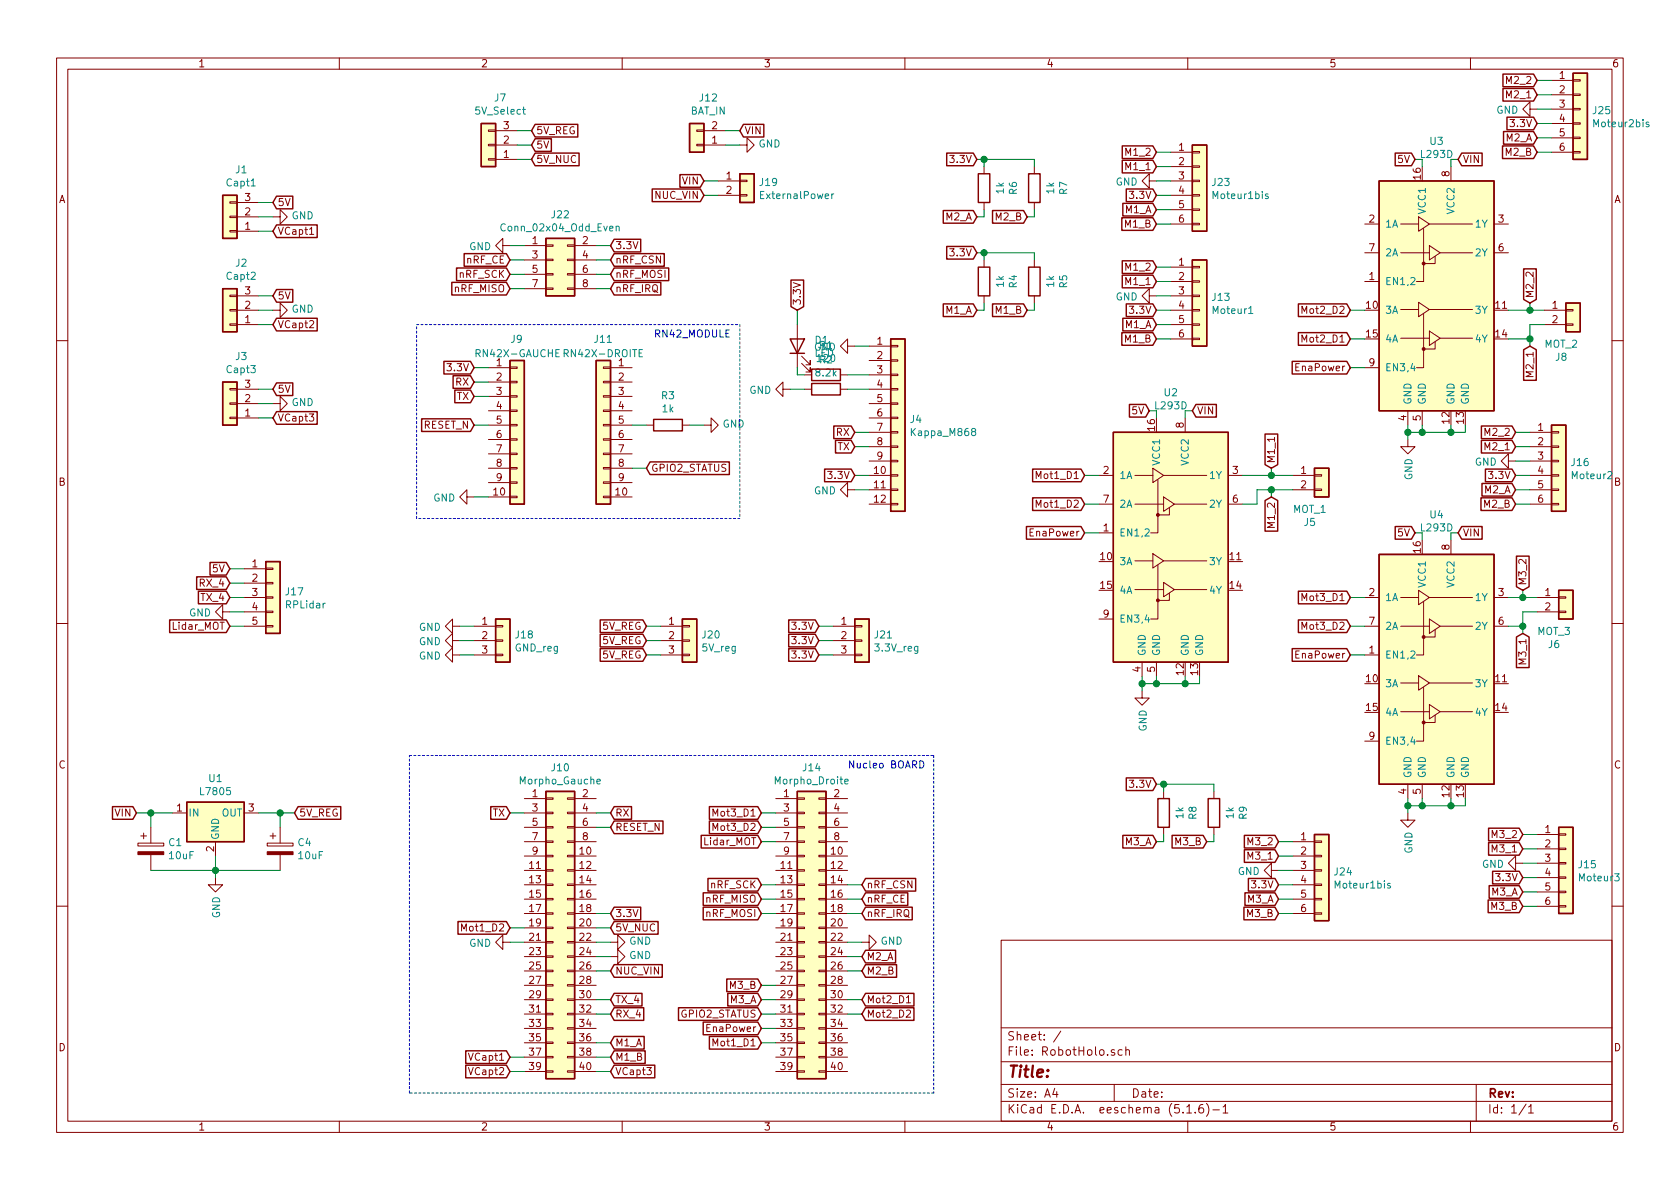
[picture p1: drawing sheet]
EESchema Schematic File Version 4
LIBS:RobotHolo-cache
EELAYER 26 0
EELAYER END
$Descr A4 11693 8268
encoding utf-8
Sheet 1 1
Title ""
Date ""
Rev ""
Comp ""
Comment1 ""
Comment2 ""
Comment3 ""
Comment4 ""
$EndDescr
$Comp
L Connector_Generic:Conn_01x03 J1
U 1 1
P 1600 1500
F 0 "J1" H 1520 1175 50  0000 C CNN
F 1 "Capt1" H 1520 1266 50  0000 C CNN
F 2 "Connector_JST:JST_XH_B03B-XH-A_1x03_P2.50mm_Vertical" H 1600 1500 50  0001 C CNN
F 3 "~" H 1600 1500 50  0001 C CNN
	1    1600 1500
	-1   0    0    1   
$EndComp
$Comp
L Connector_Generic:Conn_01x03 J2
U 1 1
P 1600 2150
F 0 "J2" H 1520 1825 50  0000 C CNN
F 1 "Capt2" H 1520 1916 50  0000 C CNN
F 2 "Connector_JST:JST_XH_B03B-XH-A_1x03_P2.50mm_Vertical" H 1600 2150 50  0001 C CNN
F 3 "~" H 1600 2150 50  0001 C CNN
	1    1600 2150
	-1   0    0    1   
$EndComp
$Comp
L Connector_Generic:Conn_01x03 J3
U 1 1
P 1600 2800
F 0 "J3" H 1520 2475 50  0000 C CNN
F 1 "Capt3" H 1520 2566 50  0000 C CNN
F 2 "Connector_JST:JST_XH_B03B-XH-A_1x03_P2.50mm_Vertical" H 1600 2800 50  0001 C CNN
F 3 "~" H 1600 2800 50  0001 C CNN
	1    1600 2800
	-1   0    0    1   
$EndComp
$Comp
L power:GND #PWR0101
U 1 1
P 1900 1500
F 0 "#PWR0101" H 1900 1250 50  0001 C CNN
F 1 "GND" V 1905 1372 50  0000 R CNN
F 2 "" H 1900 1500 50  0001 C CNN
F 3 "" H 1900 1500 50  0001 C CNN
	1    1900 1500
	0    -1   -1   0   
$EndComp
$Comp
L power:GND #PWR0102
U 1 1
P 1900 2150
F 0 "#PWR0102" H 1900 1900 50  0001 C CNN
F 1 "GND" V 1905 2022 50  0000 R CNN
F 2 "" H 1900 2150 50  0001 C CNN
F 3 "" H 1900 2150 50  0001 C CNN
	1    1900 2150
	0    -1   -1   0   
$EndComp
$Comp
L power:GND #PWR0103
U 1 1
P 1900 2800
F 0 "#PWR0103" H 1900 2550 50  0001 C CNN
F 1 "GND" V 1905 2672 50  0000 R CNN
F 2 "" H 1900 2800 50  0001 C CNN
F 3 "" H 1900 2800 50  0001 C CNN
	1    1900 2800
	0    -1   -1   0   
$EndComp
Text GLabel 1900 1400 2    50   Input ~ 0
5V
Text GLabel 1900 2050 2    50   Input ~ 0
5V
Text GLabel 1900 2700 2    50   Input ~ 0
5V
Text GLabel 1900 1600 2    50   Input ~ 0
VCapt1
Text GLabel 1900 2900 2    50   Input ~ 0
VCapt3
Text GLabel 1900 2250 2    50   Input ~ 0
VCapt2
Wire Wire Line
	1800 1400 1900 1400
Wire Wire Line
	1800 1500 1900 1500
Wire Wire Line
	1800 1600 1900 1600
Wire Wire Line
	1800 2050 1900 2050
Wire Wire Line
	1800 2150 1900 2150
Wire Wire Line
	1800 2250 1900 2250
Wire Wire Line
	1800 2700 1900 2700
Wire Wire Line
	1800 2800 1900 2800
Wire Wire Line
	1800 2900 1900 2900
Text GLabel 4250 7450 2    50   Input ~ 0
VCapt3
$Comp
L Regulator_Linear:L7805 U1
U 1 1
P 1500 5650
F 0 "U1" H 1500 5892 50  0000 C CNN
F 1 "L7805" H 1500 5801 50  0000 C CNN
F 2 "Package_TO_SOT_THT:TO-220-3_Vertical" H 1525 5500 50  0001 L CIN
F 3 "http://www.st.com/content/ccc/resource/technical/document/datasheet/41/4f/b3/b0/12/d4/47/88/CD00000444.pdf/files/CD00000444.pdf/jcr:content/translations/en.CD00000444.pdf" H 1500 5600 50  0001 C CNN
	1    1500 5650
	1    0    0    -1  
$EndComp
$Comp
L Connector_Generic:Conn_01x02 J12
U 1 1
P 4850 1000
F 0 "J12" H 4768 675 50  0000 C CNN
F 1 "BAT_IN" H 4768 766 50  0000 C CNN
F 2 "TerminalBlock_Phoenix:TerminalBlock_Phoenix_MKDS-3-2-5.08_1x02_P5.08mm_Horizontal" H 4850 1000 50  0001 C CNN
F 3 "~" H 4850 1000 50  0001 C CNN
	1    4850 1000
	-1   0    0    1   
$EndComp
Text GLabel 5150 900  2    50   Input ~ 0
VIN
$Comp
L power:GND #PWR06
U 1 1
P 5150 1000
F 0 "#PWR06" H 5150 750 50  0001 C CNN
F 1 "GND" V 5155 872 50  0000 R CNN
F 2 "" H 5150 1000 50  0001 C CNN
F 3 "" H 5150 1000 50  0001 C CNN
	1    5150 1000
	0    -1   -1   0   
$EndComp
$Comp
L power:GND #PWR09
U 1 1
P 1500 6100
F 0 "#PWR09" H 1500 5850 50  0001 C CNN
F 1 "GND" V 1505 5972 50  0000 R CNN
F 2 "" H 1500 6100 50  0001 C CNN
F 3 "" H 1500 6100 50  0001 C CNN
	1    1500 6100
	1    0    0    -1  
$EndComp
$Comp
L Device:CP C1
U 1 1
P 1050 5900
F 0 "C1" H 1168 5946 50  0000 L CNN
F 1 "10uF" H 1168 5855 50  0000 L CNN
F 2 "Capacitor_THT:CP_Radial_D10.0mm_P5.00mm" H 1088 5750 50  0001 C CNN
F 3 "~" H 1050 5900 50  0001 C CNN
	1    1050 5900
	1    0    0    -1  
$EndComp
$Comp
L Device:CP C4
U 1 1
P 1950 5900
F 0 "C4" H 2068 5946 50  0000 L CNN
F 1 "10uF" H 2068 5855 50  0000 L CNN
F 2 "Capacitor_THT:CP_Radial_D10.0mm_P5.00mm" H 1988 5750 50  0001 C CNN
F 3 "~" H 1950 5900 50  0001 C CNN
	1    1950 5900
	1    0    0    -1  
$EndComp
Text GLabel 2050 5650 2    50   Input ~ 0
5V_REG
Wire Wire Line
	1050 5750 1050 5650
Wire Wire Line
	1050 5650 950  5650
Wire Wire Line
	1050 5650 1200 5650
Connection ~ 1050 5650
Wire Wire Line
	1800 5650 1950 5650
Wire Wire Line
	1950 5750 1950 5650
Connection ~ 1950 5650
Wire Wire Line
	1950 5650 2050 5650
Wire Wire Line
	1950 6050 1500 6050
Wire Wire Line
	1500 6050 1500 5950
Wire Wire Line
	1050 6050 1500 6050
Connection ~ 1500 6050
Wire Wire Line
	1500 6050 1500 6100
Wire Wire Line
	5050 900  5150 900 
Wire Wire Line
	5050 1000 5150 1000
$Comp
L Connector_Generic:Conn_01x03 J7
U 1 1
P 3400 1000
F 0 "J7" H 3318 675 50  0000 C CNN
F 1 "5V_Select" H 3318 766 50  0000 C CNN
F 2 "Connector_PinHeader_2.54mm:PinHeader_1x03_P2.54mm_Vertical" H 3400 1000 50  0001 C CNN
F 3 "~" H 3400 1000 50  0001 C CNN
	1    3400 1000
	-1   0    0    1   
$EndComp
Text GLabel 3700 1000 2    50   Input ~ 0
5V
Text GLabel 3700 900  2    50   Input ~ 0
5V_REG
Text GLabel 3700 1100 2    50   Input ~ 0
5V_NUC
Wire Wire Line
	3600 1100 3700 1100
Wire Wire Line
	3600 1000 3700 1000
Wire Wire Line
	3600 900  3700 900 
$Comp
L Connector_Generic:Conn_01x10 J9
U 1 1
P 3600 2950
F 0 "J9" H 3550 3550 50  0000 L CNN
F 1 "RN42X-GAUCHE" H 3300 3450 50  0000 L CNN
F 2 "Connector_PinHeader_2.00mm:PinHeader_1x10_P2.00mm_Vertical" H 3600 2950 50  0001 C CNN
F 3 "~" H 3600 2950 50  0001 C CNN
	1    3600 2950
	1    0    0    -1  
$EndComp
$Comp
L Connector_Generic:Conn_01x10 J11
U 1 1
P 4200 2950
F 0 "J11" H 4200 3550 50  0000 C CNN
F 1 "RN42X-DROITE" H 4200 3450 50  0000 C CNN
F 2 "Connector_PinHeader_2.00mm:PinHeader_1x10_P2.00mm_Vertical" H 4200 2950 50  0001 C CNN
F 3 "~" H 4200 2950 50  0001 C CNN
	1    4200 2950
	-1   0    0    -1  
$EndComp
Text GLabel 3300 2550 0    50   Input ~ 0
3.3V
$Comp
L power:GND #PWR01
U 1 1
P 3300 3450
F 0 "#PWR01" H 3300 3200 50  0001 C CNN
F 1 "GND" V 3305 3322 50  0000 R CNN
F 2 "" H 3300 3450 50  0001 C CNN
F 3 "" H 3300 3450 50  0001 C CNN
	1    3300 3450
	0    1    1    0   
$EndComp
Text GLabel 3300 2650 0    50   Input ~ 0
RX
Text GLabel 3300 2750 0    50   Input ~ 0
TX
Text GLabel 3300 2950 0    50   Input ~ 0
RESET_N
Text GLabel 4500 3250 2    50   Input ~ 0
GPIO2_STATUS
$Comp
L Connector_Generic:Conn_02x20_Odd_Even J10
U 1 1
P 3850 6450
F 0 "J10" H 3900 7567 50  0000 C CNN
F 1 "Morpho_Gauche" H 3900 7476 50  0000 C CNN
F 2 "Connector_PinHeader_2.54mm:PinHeader_2x20_P2.54mm_Vertical" H 3850 6450 50  0001 C CNN
F 3 "~" H 3850 6450 50  0001 C CNN
	1    3850 6450
	1    0    0    -1  
$EndComp
$Comp
L Connector_Generic:Conn_02x20_Odd_Even J14
U 1 1
P 5600 6450
F 0 "J14" H 5650 7567 50  0000 C CNN
F 1 "Morpho_Droite" H 5650 7476 50  0000 C CNN
F 2 "Connector_PinHeader_2.54mm:PinHeader_2x20_P2.54mm_Vertical" H 5600 6450 50  0001 C CNN
F 3 "~" H 5600 6450 50  0001 C CNN
	1    5600 6450
	1    0    0    -1  
$EndComp
Text GLabel 3550 5650 0    50   Input ~ 0
TX
$Comp
L power:GND #PWR02
U 1 1
P 3550 6550
F 0 "#PWR02" H 3550 6300 50  0001 C CNN
F 1 "GND" V 3555 6422 50  0000 R CNN
F 2 "" H 3550 6550 50  0001 C CNN
F 3 "" H 3550 6550 50  0001 C CNN
	1    3550 6550
	0    1    1    0   
$EndComp
$Comp
L power:GND #PWR03
U 1 1
P 4250 6550
F 0 "#PWR03" H 4250 6300 50  0001 C CNN
F 1 "GND" V 4255 6422 50  0000 R CNN
F 2 "" H 4250 6550 50  0001 C CNN
F 3 "" H 4250 6550 50  0001 C CNN
	1    4250 6550
	0    -1   -1   0   
$EndComp
$Comp
L power:GND #PWR04
U 1 1
P 4250 6650
F 0 "#PWR04" H 4250 6400 50  0001 C CNN
F 1 "GND" V 4255 6522 50  0000 R CNN
F 2 "" H 4250 6650 50  0001 C CNN
F 3 "" H 4250 6650 50  0001 C CNN
	1    4250 6650
	0    -1   -1   0   
$EndComp
Text GLabel 4250 5650 2    50   Input ~ 0
RX
Text GLabel 3550 7350 0    50   Input ~ 0
VCapt1
Text GLabel 4250 5750 2    50   Input ~ 0
RESET_N
Text GLabel 4250 6450 2    50   Input ~ 0
5V_NUC
Wire Wire Line
	3300 3450 3400 3450
Wire Wire Line
	3300 2950 3400 2950
Wire Wire Line
	3300 2750 3400 2750
Wire Wire Line
	3300 2550 3400 2550
Wire Wire Line
	3300 2650 3400 2650
Wire Wire Line
	4400 3250 4500 3250
$Comp
L power:GND #PWR08
U 1 1
P 6000 6550
F 0 "#PWR08" H 6000 6300 50  0001 C CNN
F 1 "GND" V 6005 6422 50  0000 R CNN
F 2 "" H 6000 6550 50  0001 C CNN
F 3 "" H 6000 6550 50  0001 C CNN
	1    6000 6550
	0    -1   -1   0   
$EndComp
Wire Wire Line
	5900 6550 6000 6550
Wire Wire Line
	4250 6450 4150 6450
Wire Wire Line
	3650 5650 3550 5650
Wire Wire Line
	4150 5650 4250 5650
Wire Wire Line
	4150 6550 4250 6550
Wire Wire Line
	3550 6550 3650 6550
Wire Wire Line
	4150 6650 4250 6650
Wire Wire Line
	4150 6750 4250 6750
Wire Wire Line
	4150 6950 4250 6950
Wire Wire Line
	4150 7050 4250 7050
Wire Wire Line
	4250 7450 4150 7450
Text GLabel 4250 6950 2    50   Input ~ 0
TX_4
Text GLabel 3550 7450 0    50   Input ~ 0
VCapt2
Text GLabel 4250 7050 2    50   Input ~ 0
RX_4
Wire Wire Line
	3550 7350 3650 7350
Wire Wire Line
	3550 7450 3650 7450
Wire Notes Line
	2900 2250 5150 2250
Wire Notes Line
	5150 2250 5150 3600
Wire Notes Line
	5150 3600 2900 3600
Wire Notes Line
	2900 3600 2900 2250
Text Notes 4550 2350 0    50   ~ 0
RN42_MODULE
Wire Notes Line
	2850 5250 6500 5250
Wire Notes Line
	6500 5250 6500 7600
Wire Notes Line
	6500 7600 2850 7600
Wire Notes Line
	2850 7600 2850 5250
Text Notes 5900 5350 0    50   ~ 0
Nucleo BOARD
Text GLabel 5300 7050 0    50   Input ~ 0
GPIO2_STATUS
Wire Wire Line
	4150 5750 4250 5750
$Comp
L Connector_Generic:Conn_01x02 J19
U 1 1
P 5200 1250
F 0 "J19" H 5280 1242 50  0000 L CNN
F 1 "ExternalPower" H 5280 1151 50  0000 L CNN
F 2 "Connector_PinHeader_2.00mm:PinHeader_1x02_P2.00mm_Vertical" H 5200 1250 50  0001 C CNN
F 3 "~" H 5200 1250 50  0001 C CNN
	1    5200 1250
	1    0    0    -1  
$EndComp
Text GLabel 4900 1350 0    50   Input ~ 0
NUC_VIN
Wire Wire Line
	4900 1250 5000 1250
Wire Wire Line
	4900 1350 5000 1350
$Comp
L Connector_Generic:Conn_01x05 J17
U 1 1
P 1900 4150
F 0 "J17" H 1980 4192 50  0000 L CNN
F 1 "RPLidar" H 1980 4101 50  0000 L CNN
F 2 "Connector_JST:JST_XH_B05B-XH-A_1x05_P2.50mm_Vertical" H 1900 4150 50  0001 C CNN
F 3 "~" H 1900 4150 50  0001 C CNN
	1    1900 4150
	1    0    0    -1  
$EndComp
Text GLabel 1600 3950 0    50   Input ~ 0
5V
Text GLabel 1600 4150 0    50   Input ~ 0
TX_4
Text GLabel 1600 4050 0    50   Input ~ 0
RX_4
Text GLabel 5300 5850 0    50   Input ~ 0
Lidar_MOT
Wire Wire Line
	5300 5850 5400 5850
Text GLabel 1600 4350 0    50   Input ~ 0
Lidar_MOT
$Comp
L power:GND #PWR0104
U 1 1
P 1600 4250
F 0 "#PWR0104" H 1600 4000 50  0001 C CNN
F 1 "GND" V 1605 4122 50  0000 R CNN
F 2 "" H 1600 4250 50  0001 C CNN
F 3 "" H 1600 4250 50  0001 C CNN
	1    1600 4250
	0    1    1    0   
$EndComp
Wire Wire Line
	1600 3950 1700 3950
Wire Wire Line
	1600 4050 1700 4050
Wire Wire Line
	1600 4150 1700 4150
Wire Wire Line
	1600 4250 1700 4250
Wire Wire Line
	1600 4350 1700 4350
$Comp
L Connector_Generic:Conn_01x03 J20
U 1 1
P 4800 4450
F 0 "J20" H 4880 4492 50  0000 L CNN
F 1 "5V_reg" H 4880 4401 50  0000 L CNN
F 2 "Connector_PinHeader_2.54mm:PinHeader_1x03_P2.54mm_Vertical" H 4800 4450 50  0001 C CNN
F 3 "~" H 4800 4450 50  0001 C CNN
	1    4800 4450
	1    0    0    -1  
$EndComp
Text GLabel 4500 4350 0    50   Input ~ 0
5V_REG
Text GLabel 4500 4450 0    50   Input ~ 0
5V_REG
Text GLabel 4500 4550 0    50   Input ~ 0
5V_REG
Text GLabel 5700 4450 0    50   Input ~ 0
3.3V
$Comp
L Connector_Generic:Conn_01x03 J21
U 1 1
P 6000 4450
F 0 "J21" H 6080 4492 50  0000 L CNN
F 1 "3.3V_reg" H 6080 4401 50  0000 L CNN
F 2 "Connector_PinHeader_2.54mm:PinHeader_1x03_P2.54mm_Vertical" H 6000 4450 50  0001 C CNN
F 3 "~" H 6000 4450 50  0001 C CNN
	1    6000 4450
	1    0    0    -1  
$EndComp
Text GLabel 5700 4350 0    50   Input ~ 0
3.3V
Text GLabel 5700 4550 0    50   Input ~ 0
3.3V
$Comp
L Connector_Generic:Conn_01x03 J18
U 1 1
P 3500 4450
F 0 "J18" H 3580 4492 50  0000 L CNN
F 1 "GND_reg" H 3580 4401 50  0000 L CNN
F 2 "Connector_PinHeader_2.54mm:PinHeader_1x03_P2.54mm_Vertical" H 3500 4450 50  0001 C CNN
F 3 "~" H 3500 4450 50  0001 C CNN
	1    3500 4450
	1    0    0    -1  
$EndComp
$Comp
L power:GND #PWR015
U 1 1
P 3200 4550
F 0 "#PWR015" H 3200 4300 50  0001 C CNN
F 1 "GND" V 3205 4422 50  0000 R CNN
F 2 "" H 3200 4550 50  0001 C CNN
F 3 "" H 3200 4550 50  0001 C CNN
	1    3200 4550
	0    1    1    0   
$EndComp
$Comp
L power:GND #PWR014
U 1 1
P 3200 4450
F 0 "#PWR014" H 3200 4200 50  0001 C CNN
F 1 "GND" V 3205 4322 50  0000 R CNN
F 2 "" H 3200 4450 50  0001 C CNN
F 3 "" H 3200 4450 50  0001 C CNN
	1    3200 4450
	0    1    1    0   
$EndComp
$Comp
L power:GND #PWR013
U 1 1
P 3200 4350
F 0 "#PWR013" H 3200 4100 50  0001 C CNN
F 1 "GND" V 3205 4222 50  0000 R CNN
F 2 "" H 3200 4350 50  0001 C CNN
F 3 "" H 3200 4350 50  0001 C CNN
	1    3200 4350
	0    1    1    0   
$EndComp
Wire Wire Line
	3200 4350 3300 4350
Wire Wire Line
	3300 4450 3200 4450
Wire Wire Line
	3300 4550 3200 4550
Wire Wire Line
	4600 4350 4500 4350
Wire Wire Line
	4600 4450 4500 4450
Wire Wire Line
	4600 4550 4500 4550
Wire Wire Line
	5800 4350 5700 4350
Wire Wire Line
	5800 4450 5700 4450
Wire Wire Line
	5800 4550 5700 4550
Text GLabel 950  5650 0    50   Input ~ 0
VIN
$Comp
L Driver_Motor:L293D U3
U 1 1
P 10000 2150
F 0 "U3" H 10000 3328 50  0000 C CNN
F 1 "L293D" H 10000 3237 50  0000 C CNN
F 2 "Package_DIP:DIP-16_W7.62mm" H 10250 1400 50  0001 L CNN
F 3 "http://www.ti.com/lit/ds/symlink/l293.pdf" H 9700 2850 50  0001 C CNN
	1    10000 2150
	1    0    0    -1  
$EndComp
$Comp
L Driver_Motor:L293D U4
U 1 1
P 10000 4750
F 0 "U4" H 10000 5928 50  0000 C CNN
F 1 "L293D" H 10000 5837 50  0000 C CNN
F 2 "Package_DIP:DIP-16_W7.62mm" H 10250 4000 50  0001 L CNN
F 3 "http://www.ti.com/lit/ds/symlink/l293.pdf" H 9700 5450 50  0001 C CNN
	1    10000 4750
	1    0    0    -1  
$EndComp
$Comp
L Driver_Motor:L293D U2
U 1 1
P 8150 3900
F 0 "U2" H 8150 5078 50  0000 C CNN
F 1 "L293D" H 8150 4987 50  0000 C CNN
F 2 "Package_DIP:DIP-16_W7.62mm" H 8400 3150 50  0001 L CNN
F 3 "http://www.ti.com/lit/ds/symlink/l293.pdf" H 7850 4600 50  0001 C CNN
	1    8150 3900
	1    0    0    -1  
$EndComp
Text GLabel 5300 7150 0    50   Input ~ 0
EnaPower
Text GLabel 7550 3700 0    50   Input ~ 0
EnaPower
Text GLabel 9400 2550 0    50   Input ~ 0
EnaPower
Text GLabel 9400 4550 0    50   Input ~ 0
EnaPower
$Comp
L Connector_Generic:Conn_01x02 J8
U 1 1
P 10950 2150
F 0 "J8" H 10868 1825 50  0000 C CNN
F 1 "MOT_2" H 10868 1916 50  0000 C CNN
F 2 "TerminalBlock_Phoenix:TerminalBlock_Phoenix_MKDS-3-2-5.08_1x02_P5.08mm_Horizontal" H 10950 2150 50  0001 C CNN
F 3 "~" H 10950 2150 50  0001 C CNN
	1    10950 2150
	1    0    0    -1  
$EndComp
$Comp
L Connector_Generic:Conn_01x02 J6
U 1 1
P 10900 4150
F 0 "J6" H 10818 3825 50  0000 C CNN
F 1 "MOT_3" H 10818 3916 50  0000 C CNN
F 2 "TerminalBlock_Phoenix:TerminalBlock_Phoenix_MKDS-3-2-5.08_1x02_P5.08mm_Horizontal" H 10900 4150 50  0001 C CNN
F 3 "~" H 10900 4150 50  0001 C CNN
	1    10900 4150
	1    0    0    -1  
$EndComp
$Comp
L Connector_Generic:Conn_01x02 J5
U 1 1
P 9200 3300
F 0 "J5" H 9118 2975 50  0000 C CNN
F 1 "MOT_1" H 9118 3066 50  0000 C CNN
F 2 "TerminalBlock_Phoenix:TerminalBlock_Phoenix_MKDS-3-2-5.08_1x02_P5.08mm_Horizontal" H 9200 3300 50  0001 C CNN
F 3 "~" H 9200 3300 50  0001 C CNN
	1    9200 3300
	1    0    0    -1  
$EndComp
Text GLabel 8300 2850 2    50   Input ~ 0
VIN
Text GLabel 10150 3700 2    50   Input ~ 0
VIN
Text GLabel 10150 1100 2    50   Input ~ 0
VIN
Text GLabel 8000 2850 0    50   Input ~ 0
5V
Text GLabel 9850 1100 0    50   Input ~ 0
5V
Text GLabel 9850 3700 0    50   Input ~ 0
5V
$Comp
L power:GND #PWR0105
U 1 1
P 7950 4800
F 0 "#PWR0105" H 7950 4550 50  0001 C CNN
F 1 "GND" V 7955 4672 50  0000 R CNN
F 2 "" H 7950 4800 50  0001 C CNN
F 3 "" H 7950 4800 50  0001 C CNN
	1    7950 4800
	1    0    0    -1  
$EndComp
$Comp
L power:GND #PWR0106
U 1 1
P 9800 3050
F 0 "#PWR0106" H 9800 2800 50  0001 C CNN
F 1 "GND" V 9805 2922 50  0000 R CNN
F 2 "" H 9800 3050 50  0001 C CNN
F 3 "" H 9800 3050 50  0001 C CNN
	1    9800 3050
	1    0    0    -1  
$EndComp
$Comp
L power:GND #PWR0107
U 1 1
P 9800 5650
F 0 "#PWR0107" H 9800 5400 50  0001 C CNN
F 1 "GND" V 9805 5522 50  0000 R CNN
F 2 "" H 9800 5650 50  0001 C CNN
F 3 "" H 9800 5650 50  0001 C CNN
	1    9800 5650
	1    0    0    -1  
$EndComp
Wire Wire Line
	9800 5650 9800 5600
Wire Wire Line
	9800 5600 9900 5600
Wire Wire Line
	9900 5600 9900 5550
Connection ~ 9800 5600
Wire Wire Line
	9800 5600 9800 5550
Wire Wire Line
	9900 5600 10100 5600
Wire Wire Line
	10100 5600 10100 5550
Connection ~ 9900 5600
Wire Wire Line
	10100 5600 10200 5600
Wire Wire Line
	10200 5600 10200 5550
Connection ~ 10100 5600
Wire Wire Line
	10500 4150 10600 4150
Wire Wire Line
	10500 4350 10600 4350
Wire Wire Line
	10600 4350 10600 4250
Wire Wire Line
	10600 4250 10700 4250
Wire Wire Line
	9400 4550 9500 4550
Wire Wire Line
	7550 3700 7650 3700
Wire Wire Line
	8650 3300 8850 3300
Wire Wire Line
	8650 3500 8750 3500
Wire Wire Line
	8750 3500 8750 3400
Wire Wire Line
	8750 3400 8850 3400
Text GLabel 7550 3300 0    50   Input ~ 0
Mot1_D1
Text GLabel 7550 3500 0    50   Input ~ 0
Mot1_D2
Text GLabel 5300 7250 0    50   Input ~ 0
Mot1_D1
Text GLabel 9400 2350 0    50   Input ~ 0
Mot2_D1
Text GLabel 9400 2150 0    50   Input ~ 0
Mot2_D2
Text GLabel 9400 4150 0    50   Input ~ 0
Mot3_D1
Text GLabel 9400 4350 0    50   Input ~ 0
Mot3_D2
Wire Wire Line
	7550 3300 7650 3300
Wire Wire Line
	7550 3500 7650 3500
Wire Wire Line
	9400 4150 9500 4150
Wire Wire Line
	9400 4350 9500 4350
Wire Wire Line
	9850 1100 9900 1100
Wire Wire Line
	9900 1100 9900 1150
Wire Wire Line
	10100 1150 10100 1100
Wire Wire Line
	10100 1100 10150 1100
Wire Wire Line
	9800 3050 9800 3000
Wire Wire Line
	9800 3000 9900 3000
Wire Wire Line
	9900 3000 9900 2950
Connection ~ 9800 3000
Wire Wire Line
	9800 3000 9800 2950
Wire Wire Line
	9900 3000 10100 3000
Wire Wire Line
	10100 3000 10100 2950
Connection ~ 9900 3000
Wire Wire Line
	10100 3000 10200 3000
Wire Wire Line
	10200 3000 10200 2950
Connection ~ 10100 3000
Wire Wire Line
	8000 2850 8050 2850
Wire Wire Line
	8050 2850 8050 2900
Wire Wire Line
	8250 2900 8250 2850
Wire Wire Line
	8250 2850 8300 2850
Wire Wire Line
	9850 3700 9900 3700
Wire Wire Line
	9900 3700 9900 3750
Wire Wire Line
	10100 3750 10100 3700
Wire Wire Line
	10100 3700 10150 3700
Wire Wire Line
	7950 4800 7950 4750
Wire Wire Line
	7950 4750 8050 4750
Wire Wire Line
	8050 4750 8050 4700
Connection ~ 7950 4750
Wire Wire Line
	7950 4750 7950 4700
Wire Wire Line
	8050 4750 8250 4750
Wire Wire Line
	8250 4750 8250 4700
Connection ~ 8050 4750
Wire Wire Line
	8250 4750 8350 4750
Wire Wire Line
	8350 4750 8350 4700
Connection ~ 8250 4750
Text GLabel 5300 5650 0    50   Input ~ 0
Mot3_D1
Text GLabel 5300 5750 0    50   Input ~ 0
Mot3_D2
Text GLabel 6000 6950 2    50   Input ~ 0
Mot2_D1
Text GLabel 6000 7050 2    50   Input ~ 0
Mot2_D2
$Comp
L Connector_Generic:Conn_01x12 J4
U 1 1
P 6250 2900
F 0 "J4" H 6330 2892 50  0000 L CNN
F 1 "Kappa_M868" H 6330 2801 50  0000 L CNN
F 2 "Connector_PinHeader_2.54mm:PinHeader_1x12_P2.54mm_Vertical" H 6250 2900 50  0001 C CNN
F 3 "~" H 6250 2900 50  0001 C CNN
	1    6250 2900
	1    0    0    -1  
$EndComp
Text GLabel 5950 3000 0    50   Input ~ 0
RX
Text GLabel 5950 3100 0    50   Input ~ 0
TX
Wire Wire Line
	5950 3100 6050 3100
Wire Wire Line
	5950 3000 6050 3000
Text GLabel 4250 6350 2    50   Input ~ 0
3.3V
Wire Wire Line
	4150 6350 4250 6350
Text GLabel 5950 3300 0    50   Input ~ 0
3.3V
$Comp
L power:GND #PWR0108
U 1 1
P 5950 3400
F 0 "#PWR0108" H 5950 3150 50  0001 C CNN
F 1 "GND" V 5955 3272 50  0000 R CNN
F 2 "" H 5950 3400 50  0001 C CNN
F 3 "" H 5950 3400 50  0001 C CNN
	1    5950 3400
	0    1    1    0   
$EndComp
$Comp
L power:GND #PWR0109
U 1 1
P 5950 2400
F 0 "#PWR0109" H 5950 2150 50  0001 C CNN
F 1 "GND" V 5955 2272 50  0000 R CNN
F 2 "" H 5950 2400 50  0001 C CNN
F 3 "" H 5950 2400 50  0001 C CNN
	1    5950 2400
	0    1    1    0   
$EndComp
$Comp
L Device:R R2
U 1 1
P 5750 2700
F 0 "R2" V 5543 2700 50  0000 C CNN
F 1 "8.2k" V 5634 2700 50  0000 C CNN
F 2 "Resistor_THT:R_Axial_DIN0207_L6.3mm_D2.5mm_P10.16mm_Horizontal" V 5680 2700 50  0001 C CNN
F 3 "~" H 5750 2700 50  0001 C CNN
	1    5750 2700
	0    1    1    0   
$EndComp
$Comp
L power:GND #PWR0110
U 1 1
P 5500 2700
F 0 "#PWR0110" H 5500 2450 50  0001 C CNN
F 1 "GND" V 5505 2572 50  0000 R CNN
F 2 "" H 5500 2700 50  0001 C CNN
F 3 "" H 5500 2700 50  0001 C CNN
	1    5500 2700
	0    1    1    0   
$EndComp
Wire Wire Line
	5500 2700 5600 2700
Wire Wire Line
	5900 2700 6050 2700
Wire Wire Line
	5950 2400 6050 2400
Wire Wire Line
	5950 3300 6050 3300
Wire Wire Line
	5950 3400 6050 3400
Text GLabel 5550 2150 1    50   Input ~ 0
3.3V
$Comp
L Device:LED D1
U 1 1
P 5550 2400
F 0 "D1" V 5588 2283 50  0000 R CNN
F 1 "LED" V 5497 2283 50  0000 R CNN
F 2 "LED_THT:LED_D5.0mm_Clear" H 5550 2400 50  0001 C CNN
F 3 "~" H 5550 2400 50  0001 C CNN
	1    5550 2400
	0    -1   -1   0   
$EndComp
$Comp
L Device:R R1
U 1 1
P 5750 2600
F 0 "R1" V 5543 2600 50  0000 C CNN
F 1 "120" V 5634 2600 50  0000 C CNN
F 2 "Resistor_THT:R_Axial_DIN0207_L6.3mm_D2.5mm_P10.16mm_Horizontal" V 5680 2600 50  0001 C CNN
F 3 "~" H 5750 2600 50  0001 C CNN
	1    5750 2600
	0    1    1    0   
$EndComp
Wire Wire Line
	5550 2550 5550 2600
Wire Wire Line
	5550 2600 5600 2600
Wire Wire Line
	5900 2600 6050 2600
Wire Wire Line
	5550 2150 5550 2250
Wire Wire Line
	5900 6950 6000 6950
Wire Wire Line
	5900 7050 6000 7050
Wire Wire Line
	3550 6450 3650 6450
Wire Wire Line
	5300 5650 5400 5650
Wire Wire Line
	5300 5750 5400 5750
Text GLabel 3550 6450 0    50   Input ~ 0
Mot1_D2
Wire Wire Line
	5300 7150 5400 7150
Wire Wire Line
	5300 6250 5400 6250
Wire Wire Line
	5300 7050 5400 7050
Wire Wire Line
	10500 2150 10650 2150
Wire Wire Line
	10500 2350 10650 2350
Wire Wire Line
	10650 2350 10650 2250
Wire Wire Line
	10650 2250 10750 2250
Wire Wire Line
	9400 2150 9500 2150
Wire Wire Line
	9400 2350 9500 2350
Wire Wire Line
	9400 2550 9500 2550
$Comp
L power:GND #PWR05
U 1 1
P 4900 2950
F 0 "#PWR05" H 4900 2700 50  0001 C CNN
F 1 "GND" V 4905 2822 50  0000 R CNN
F 2 "" H 4900 2950 50  0001 C CNN
F 3 "" H 4900 2950 50  0001 C CNN
	1    4900 2950
	0    -1   -1   0   
$EndComp
$Comp
L Device:R R3
U 1 1
P 4650 2950
F 0 "R3" V 4443 2950 50  0000 C CNN
F 1 "1k" V 4534 2950 50  0000 C CNN
F 2 "Resistor_THT:R_Axial_DIN0207_L6.3mm_D2.5mm_P10.16mm_Horizontal" V 4580 2950 50  0001 C CNN
F 3 "~" H 4650 2950 50  0001 C CNN
	1    4650 2950
	0    1    1    0   
$EndComp
Wire Wire Line
	4400 2950 4500 2950
Wire Wire Line
	4800 2950 4900 2950
$Comp
L Connector_Generic:Conn_01x06 J13
U 1 1
P 8350 2050
F 0 "J13" H 8430 2042 50  0000 L CNN
F 1 "Moteur1" H 8430 1951 50  0000 L CNN
F 2 "Connector_PinHeader_2.54mm:PinHeader_1x06_P2.54mm_Vertical" H 8350 2050 50  0001 C CNN
F 3 "~" H 8350 2050 50  0001 C CNN
	1    8350 2050
	1    0    0    -1  
$EndComp
$Comp
L Connector_Generic:Conn_01x06 J15
U 1 1
P 10900 6000
F 0 "J15" H 10980 5992 50  0000 L CNN
F 1 "Moteur3" H 10980 5901 50  0000 L CNN
F 2 "Connector_PinHeader_2.54mm:PinHeader_1x06_P2.54mm_Vertical" H 10900 6000 50  0001 C CNN
F 3 "~" H 10900 6000 50  0001 C CNN
	1    10900 6000
	1    0    0    -1  
$EndComp
$Comp
L Connector_Generic:Conn_01x06 J16
U 1 1
P 10850 3200
F 0 "J16" H 10930 3192 50  0000 L CNN
F 1 "Moteur2" H 10930 3101 50  0000 L CNN
F 2 "Connector_PinHeader_2.54mm:PinHeader_1x06_P2.54mm_Vertical" H 10850 3200 50  0001 C CNN
F 3 "~" H 10850 3200 50  0001 C CNN
	1    10850 3200
	1    0    0    -1  
$EndComp
Text GLabel 8850 3250 1    50   Input ~ 0
M1_1
Text GLabel 8050 1950 0    50   Input ~ 0
M1_1
Text GLabel 8850 3450 3    50   Input ~ 0
M1_2
Text GLabel 8050 1850 0    50   Input ~ 0
M1_2
$Comp
L power:GND #PWR07
U 1 1
P 8050 2050
F 0 "#PWR07" H 8050 1800 50  0001 C CNN
F 1 "GND" V 8055 1922 50  0000 R CNN
F 2 "" H 8050 2050 50  0001 C CNN
F 3 "" H 8050 2050 50  0001 C CNN
	1    8050 2050
	0    1    1    0   
$EndComp
Text GLabel 8050 2250 0    50   Input ~ 0
M1_A
Text GLabel 8050 2350 0    50   Input ~ 0
M1_B
$Comp
L Device:R R5
U 1 1
P 7200 1950
F 0 "R5" V 6993 1950 50  0000 C CNN
F 1 "1k" V 7084 1950 50  0000 C CNN
F 2 "Resistor_THT:R_Axial_DIN0207_L6.3mm_D2.5mm_P10.16mm_Horizontal" V 7130 1950 50  0001 C CNN
F 3 "~" H 7200 1950 50  0001 C CNN
	1    7200 1950
	-1   0    0    1   
$EndComp
$Comp
L Device:R R4
U 1 1
P 6850 1950
F 0 "R4" V 6643 1950 50  0000 C CNN
F 1 "1k" V 6734 1950 50  0000 C CNN
F 2 "Resistor_THT:R_Axial_DIN0207_L6.3mm_D2.5mm_P10.16mm_Horizontal" V 6780 1950 50  0001 C CNN
F 3 "~" H 6850 1950 50  0001 C CNN
	1    6850 1950
	-1   0    0    1   
$EndComp
Text GLabel 6800 2150 0    50   Input ~ 0
M1_A
Text GLabel 7150 2150 0    50   Input ~ 0
M1_B
Wire Wire Line
	6800 1750 6850 1750
Wire Wire Line
	7200 1750 7200 1800
Wire Wire Line
	6850 1800 6850 1750
Connection ~ 6850 1750
Wire Wire Line
	6850 1750 7200 1750
Wire Wire Line
	6800 2150 6850 2150
Wire Wire Line
	6850 2150 6850 2100
Wire Wire Line
	7150 2150 7200 2150
Wire Wire Line
	7200 2150 7200 2100
Wire Wire Line
	8050 1850 8150 1850
Wire Wire Line
	8050 1950 8150 1950
Wire Wire Line
	8050 2050 8150 2050
Wire Wire Line
	8050 2150 8150 2150
Wire Wire Line
	8050 2250 8150 2250
Wire Wire Line
	8050 2350 8150 2350
Wire Wire Line
	8850 3300 8850 3250
Connection ~ 8850 3300
Wire Wire Line
	8850 3300 9000 3300
Wire Wire Line
	8850 3450 8850 3400
Connection ~ 8850 3400
Wire Wire Line
	8850 3400 9000 3400
Text GLabel 4250 7250 2    50   Input ~ 0
M1_A
Text GLabel 4250 7350 2    50   Input ~ 0
M1_B
Wire Wire Line
	4150 7250 4250 7250
Wire Wire Line
	4150 7350 4250 7350
Text GLabel 10550 3100 0    50   Input ~ 0
M2_1
Text GLabel 10550 3000 0    50   Input ~ 0
M2_2
$Comp
L power:GND #PWR0111
U 1 1
P 10550 3200
F 0 "#PWR0111" H 10550 2950 50  0001 C CNN
F 1 "GND" V 10555 3072 50  0000 R CNN
F 2 "" H 10550 3200 50  0001 C CNN
F 3 "" H 10550 3200 50  0001 C CNN
	1    10550 3200
	0    1    1    0   
$EndComp
Text GLabel 10550 3400 0    50   Input ~ 0
M2_A
Text GLabel 10550 3500 0    50   Input ~ 0
M2_B
Wire Wire Line
	10550 3000 10650 3000
Wire Wire Line
	10550 3100 10650 3100
Wire Wire Line
	10550 3200 10650 3200
Wire Wire Line
	10550 3300 10650 3300
Wire Wire Line
	10550 3400 10650 3400
Wire Wire Line
	10550 3500 10650 3500
Text GLabel 10650 2100 1    50   Input ~ 0
M2_2
Text GLabel 10650 2400 3    50   Input ~ 0
M2_1
Wire Wire Line
	10650 2150 10650 2100
Connection ~ 10650 2150
Wire Wire Line
	10650 2150 10750 2150
Wire Wire Line
	10650 2350 10650 2400
Connection ~ 10650 2350
Text GLabel 10600 5900 0    50   Input ~ 0
M3_1
Text GLabel 10600 5800 0    50   Input ~ 0
M3_2
$Comp
L power:GND #PWR0112
U 1 1
P 10600 6000
F 0 "#PWR0112" H 10600 5750 50  0001 C CNN
F 1 "GND" V 10605 5872 50  0000 R CNN
F 2 "" H 10600 6000 50  0001 C CNN
F 3 "" H 10600 6000 50  0001 C CNN
	1    10600 6000
	0    1    1    0   
$EndComp
Text GLabel 10600 6200 0    50   Input ~ 0
M3_A
Text GLabel 10600 6300 0    50   Input ~ 0
M3_B
Wire Wire Line
	10600 5800 10700 5800
Wire Wire Line
	10600 5900 10700 5900
Wire Wire Line
	10600 6000 10700 6000
Wire Wire Line
	10600 6100 10700 6100
Wire Wire Line
	10600 6200 10700 6200
Wire Wire Line
	10600 6300 10700 6300
Text GLabel 10600 4100 1    50   Input ~ 0
M3_2
Text GLabel 10600 4400 3    50   Input ~ 0
M3_1
Wire Wire Line
	10600 4100 10600 4150
Connection ~ 10600 4150
Wire Wire Line
	10600 4150 10700 4150
Wire Wire Line
	10600 4350 10600 4400
Connection ~ 10600 4350
Text GLabel 6000 6650 2    50   Input ~ 0
M2_A
Text GLabel 6000 6750 2    50   Input ~ 0
M2_B
Wire Wire Line
	5900 6650 6000 6650
Wire Wire Line
	5900 6750 6000 6750
$Comp
L Device:R R7
U 1 1
P 7200 1300
F 0 "R7" V 6993 1300 50  0000 C CNN
F 1 "1k" V 7084 1300 50  0000 C CNN
F 2 "Resistor_THT:R_Axial_DIN0207_L6.3mm_D2.5mm_P10.16mm_Horizontal" V 7130 1300 50  0001 C CNN
F 3 "~" H 7200 1300 50  0001 C CNN
	1    7200 1300
	-1   0    0    1   
$EndComp
$Comp
L Device:R R6
U 1 1
P 6850 1300
F 0 "R6" V 6643 1300 50  0000 C CNN
F 1 "1k" V 6734 1300 50  0000 C CNN
F 2 "Resistor_THT:R_Axial_DIN0207_L6.3mm_D2.5mm_P10.16mm_Horizontal" V 6780 1300 50  0001 C CNN
F 3 "~" H 6850 1300 50  0001 C CNN
	1    6850 1300
	-1   0    0    1   
$EndComp
Text GLabel 6800 1500 0    50   Input ~ 0
M2_A
Text GLabel 7150 1500 0    50   Input ~ 0
M2_B
Wire Wire Line
	6800 1100 6850 1100
Wire Wire Line
	7200 1100 7200 1150
Wire Wire Line
	6850 1150 6850 1100
Connection ~ 6850 1100
Wire Wire Line
	6850 1100 7200 1100
Wire Wire Line
	6800 1500 6850 1500
Wire Wire Line
	6850 1500 6850 1450
Wire Wire Line
	7150 1500 7200 1500
Wire Wire Line
	7200 1500 7200 1450
$Comp
L Device:R R9
U 1 1
P 8450 5650
F 0 "R9" V 8243 5650 50  0000 C CNN
F 1 "1k" V 8334 5650 50  0000 C CNN
F 2 "Resistor_THT:R_Axial_DIN0207_L6.3mm_D2.5mm_P10.16mm_Horizontal" V 8380 5650 50  0001 C CNN
F 3 "~" H 8450 5650 50  0001 C CNN
	1    8450 5650
	-1   0    0    1   
$EndComp
$Comp
L Device:R R8
U 1 1
P 8100 5650
F 0 "R8" V 7893 5650 50  0000 C CNN
F 1 "1k" V 7984 5650 50  0000 C CNN
F 2 "Resistor_THT:R_Axial_DIN0207_L6.3mm_D2.5mm_P10.16mm_Horizontal" V 8030 5650 50  0001 C CNN
F 3 "~" H 8100 5650 50  0001 C CNN
	1    8100 5650
	-1   0    0    1   
$EndComp
Text GLabel 8050 5850 0    50   Input ~ 0
M3_A
Text GLabel 8400 5850 0    50   Input ~ 0
M3_B
Wire Wire Line
	8050 5450 8100 5450
Wire Wire Line
	8450 5450 8450 5500
Wire Wire Line
	8100 5500 8100 5450
Connection ~ 8100 5450
Wire Wire Line
	8100 5450 8450 5450
Wire Wire Line
	8050 5850 8100 5850
Wire Wire Line
	8100 5850 8100 5800
Wire Wire Line
	8400 5850 8450 5850
Wire Wire Line
	8450 5850 8450 5800
Text GLabel 5300 6950 0    50   Input ~ 0
M3_A
Text GLabel 5300 6850 0    50   Input ~ 0
M3_B
Wire Wire Line
	5300 6350 5400 6350
Text GLabel 8050 5450 0    50   Input ~ 0
3.3V
Text GLabel 6800 1100 0    50   Input ~ 0
3.3V
Text GLabel 6800 1750 0    50   Input ~ 0
3.3V
Text GLabel 10600 6100 0    50   Input ~ 0
3.3V
Text GLabel 10550 3300 0    50   Input ~ 0
3.3V
Text GLabel 8050 2150 0    50   Input ~ 0
3.3V
$Comp
L Connector_Generic:Conn_02x04_Odd_Even J22
U 1 1
P 3850 1800
F 0 "J22" H 3900 2117 50  0000 C CNN
F 1 "Conn_02x04_Odd_Even" H 3900 2026 50  0000 C CNN
F 2 "Connector_PinHeader_2.54mm:PinHeader_2x04_P2.54mm_Vertical" H 3850 1800 50  0001 C CNN
F 3 "~" H 3850 1800 50  0001 C CNN
	1    3850 1800
	1    0    0    -1  
$EndComp
$Comp
L power:GND #PWR0113
U 1 1
P 3550 1700
F 0 "#PWR0113" H 3550 1450 50  0001 C CNN
F 1 "GND" V 3555 1572 50  0000 R CNN
F 2 "" H 3550 1700 50  0001 C CNN
F 3 "" H 3550 1700 50  0001 C CNN
	1    3550 1700
	0    1    1    0   
$EndComp
Text GLabel 4250 1700 2    50   Input ~ 0
3.3V
Wire Wire Line
	3550 1700 3650 1700
Wire Wire Line
	4150 1700 4250 1700
Text GLabel 3550 1800 0    50   Input ~ 0
nRF_CE
Text GLabel 3550 1900 0    50   Input ~ 0
nRF_SCK
Text GLabel 3550 2000 0    50   Input ~ 0
nRF_MISO
Text GLabel 4250 2000 2    50   Input ~ 0
nRF_IRQ
Text GLabel 4250 1900 2    50   Input ~ 0
nRF_MOSI
Text GLabel 4250 1800 2    50   Input ~ 0
nRF_CSN
Wire Wire Line
	3550 1800 3650 1800
Wire Wire Line
	3550 1900 3650 1900
Wire Wire Line
	4150 1800 4250 1800
Wire Wire Line
	4150 1900 4250 1900
Wire Wire Line
	4150 2000 4250 2000
Wire Wire Line
	3550 2000 3650 2000
Text GLabel 5300 6250 0    50   Input ~ 0
nRF_MISO
Text GLabel 5300 6150 0    50   Input ~ 0
nRF_SCK
Text GLabel 5300 6350 0    50   Input ~ 0
nRF_MOSI
Wire Wire Line
	5300 7250 5400 7250
Wire Wire Line
	5300 6950 5400 6950
Wire Wire Line
	5300 6850 5400 6850
Wire Wire Line
	5300 6150 5400 6150
Text GLabel 6000 6150 2    50   Input ~ 0
nRF_CSN
Text GLabel 6000 6350 2    50   Input ~ 0
nRF_IRQ
Text GLabel 6000 6250 2    50   Input ~ 0
nRF_CE
Wire Wire Line
	5900 6350 6000 6350
Wire Wire Line
	5900 6250 6000 6250
Wire Wire Line
	5900 6150 6000 6150
Text GLabel 4900 1250 0    50   Input ~ 0
VIN
Text GLabel 4250 6750 2    50   Input ~ 0
NUC_VIN
$Comp
L Connector_Generic:Conn_01x06 J23
U 1 1
P 8350 1250
F 0 "J23" H 8430 1242 50  0000 L CNN
F 1 "Moteur1bis" H 8430 1151 50  0000 L CNN
F 2 "Connector_JST:JST_PH_B6B-PH-K_1x06_P2.00mm_Vertical" H 8350 1250 50  0001 C CNN
F 3 "~" H 8350 1250 50  0001 C CNN
	1    8350 1250
	1    0    0    -1  
$EndComp
Text GLabel 8050 1150 0    50   Input ~ 0
M1_1
Text GLabel 8050 1050 0    50   Input ~ 0
M1_2
$Comp
L power:GND #PWR010
U 1 1
P 8050 1250
F 0 "#PWR010" H 8050 1000 50  0001 C CNN
F 1 "GND" V 8055 1122 50  0000 R CNN
F 2 "" H 8050 1250 50  0001 C CNN
F 3 "" H 8050 1250 50  0001 C CNN
	1    8050 1250
	0    1    1    0   
$EndComp
Text GLabel 8050 1450 0    50   Input ~ 0
M1_A
Text GLabel 8050 1550 0    50   Input ~ 0
M1_B
Wire Wire Line
	8050 1050 8150 1050
Wire Wire Line
	8050 1150 8150 1150
Wire Wire Line
	8050 1250 8150 1250
Wire Wire Line
	8050 1350 8150 1350
Wire Wire Line
	8050 1450 8150 1450
Wire Wire Line
	8050 1550 8150 1550
Text GLabel 8050 1350 0    50   Input ~ 0
3.3V
$Comp
L Connector_Generic:Conn_01x06 J24
U 1 1
P 9200 6050
F 0 "J24" H 9280 6042 50  0000 L CNN
F 1 "Moteur1bis" H 9280 5951 50  0000 L CNN
F 2 "Connector_JST:JST_PH_B6B-PH-K_1x06_P2.00mm_Vertical" H 9200 6050 50  0001 C CNN
F 3 "~" H 9200 6050 50  0001 C CNN
	1    9200 6050
	1    0    0    -1  
$EndComp
$Comp
L Connector_Generic:Conn_01x06 J25
U 1 1
P 11000 750
F 0 "J25" H 11080 742 50  0000 L CNN
F 1 "Moteur2bis" H 11080 651 50  0000 L CNN
F 2 "Connector_JST:JST_PH_B6B-PH-K_1x06_P2.00mm_Vertical" H 11000 750 50  0001 C CNN
F 3 "~" H 11000 750 50  0001 C CNN
	1    11000 750 
	1    0    0    -1  
$EndComp
Text GLabel 10700 650  0    50   Input ~ 0
M2_1
Text GLabel 10700 550  0    50   Input ~ 0
M2_2
$Comp
L power:GND #PWR012
U 1 1
P 10700 750
F 0 "#PWR012" H 10700 500 50  0001 C CNN
F 1 "GND" V 10705 622 50  0000 R CNN
F 2 "" H 10700 750 50  0001 C CNN
F 3 "" H 10700 750 50  0001 C CNN
	1    10700 750 
	0    1    1    0   
$EndComp
Text GLabel 10700 950  0    50   Input ~ 0
M2_A
Text GLabel 10700 1050 0    50   Input ~ 0
M2_B
Wire Wire Line
	10700 550  10800 550 
Wire Wire Line
	10700 650  10800 650 
Wire Wire Line
	10700 750  10800 750 
Wire Wire Line
	10700 850  10800 850 
Wire Wire Line
	10700 950  10800 950 
Wire Wire Line
	10700 1050 10800 1050
Text GLabel 10700 850  0    50   Input ~ 0
3.3V
Text GLabel 8900 5950 0    50   Input ~ 0
M3_1
Text GLabel 8900 5850 0    50   Input ~ 0
M3_2
$Comp
L power:GND #PWR011
U 1 1
P 8900 6050
F 0 "#PWR011" H 8900 5800 50  0001 C CNN
F 1 "GND" V 8905 5922 50  0000 R CNN
F 2 "" H 8900 6050 50  0001 C CNN
F 3 "" H 8900 6050 50  0001 C CNN
	1    8900 6050
	0    1    1    0   
$EndComp
Text GLabel 8900 6250 0    50   Input ~ 0
M3_A
Text GLabel 8900 6350 0    50   Input ~ 0
M3_B
Wire Wire Line
	8900 5850 9000 5850
Wire Wire Line
	8900 5950 9000 5950
Wire Wire Line
	8900 6050 9000 6050
Wire Wire Line
	8900 6150 9000 6150
Wire Wire Line
	8900 6250 9000 6250
Wire Wire Line
	8900 6350 9000 6350
Text GLabel 8900 6150 0    50   Input ~ 0
3.3V
$EndSCHEMATC
